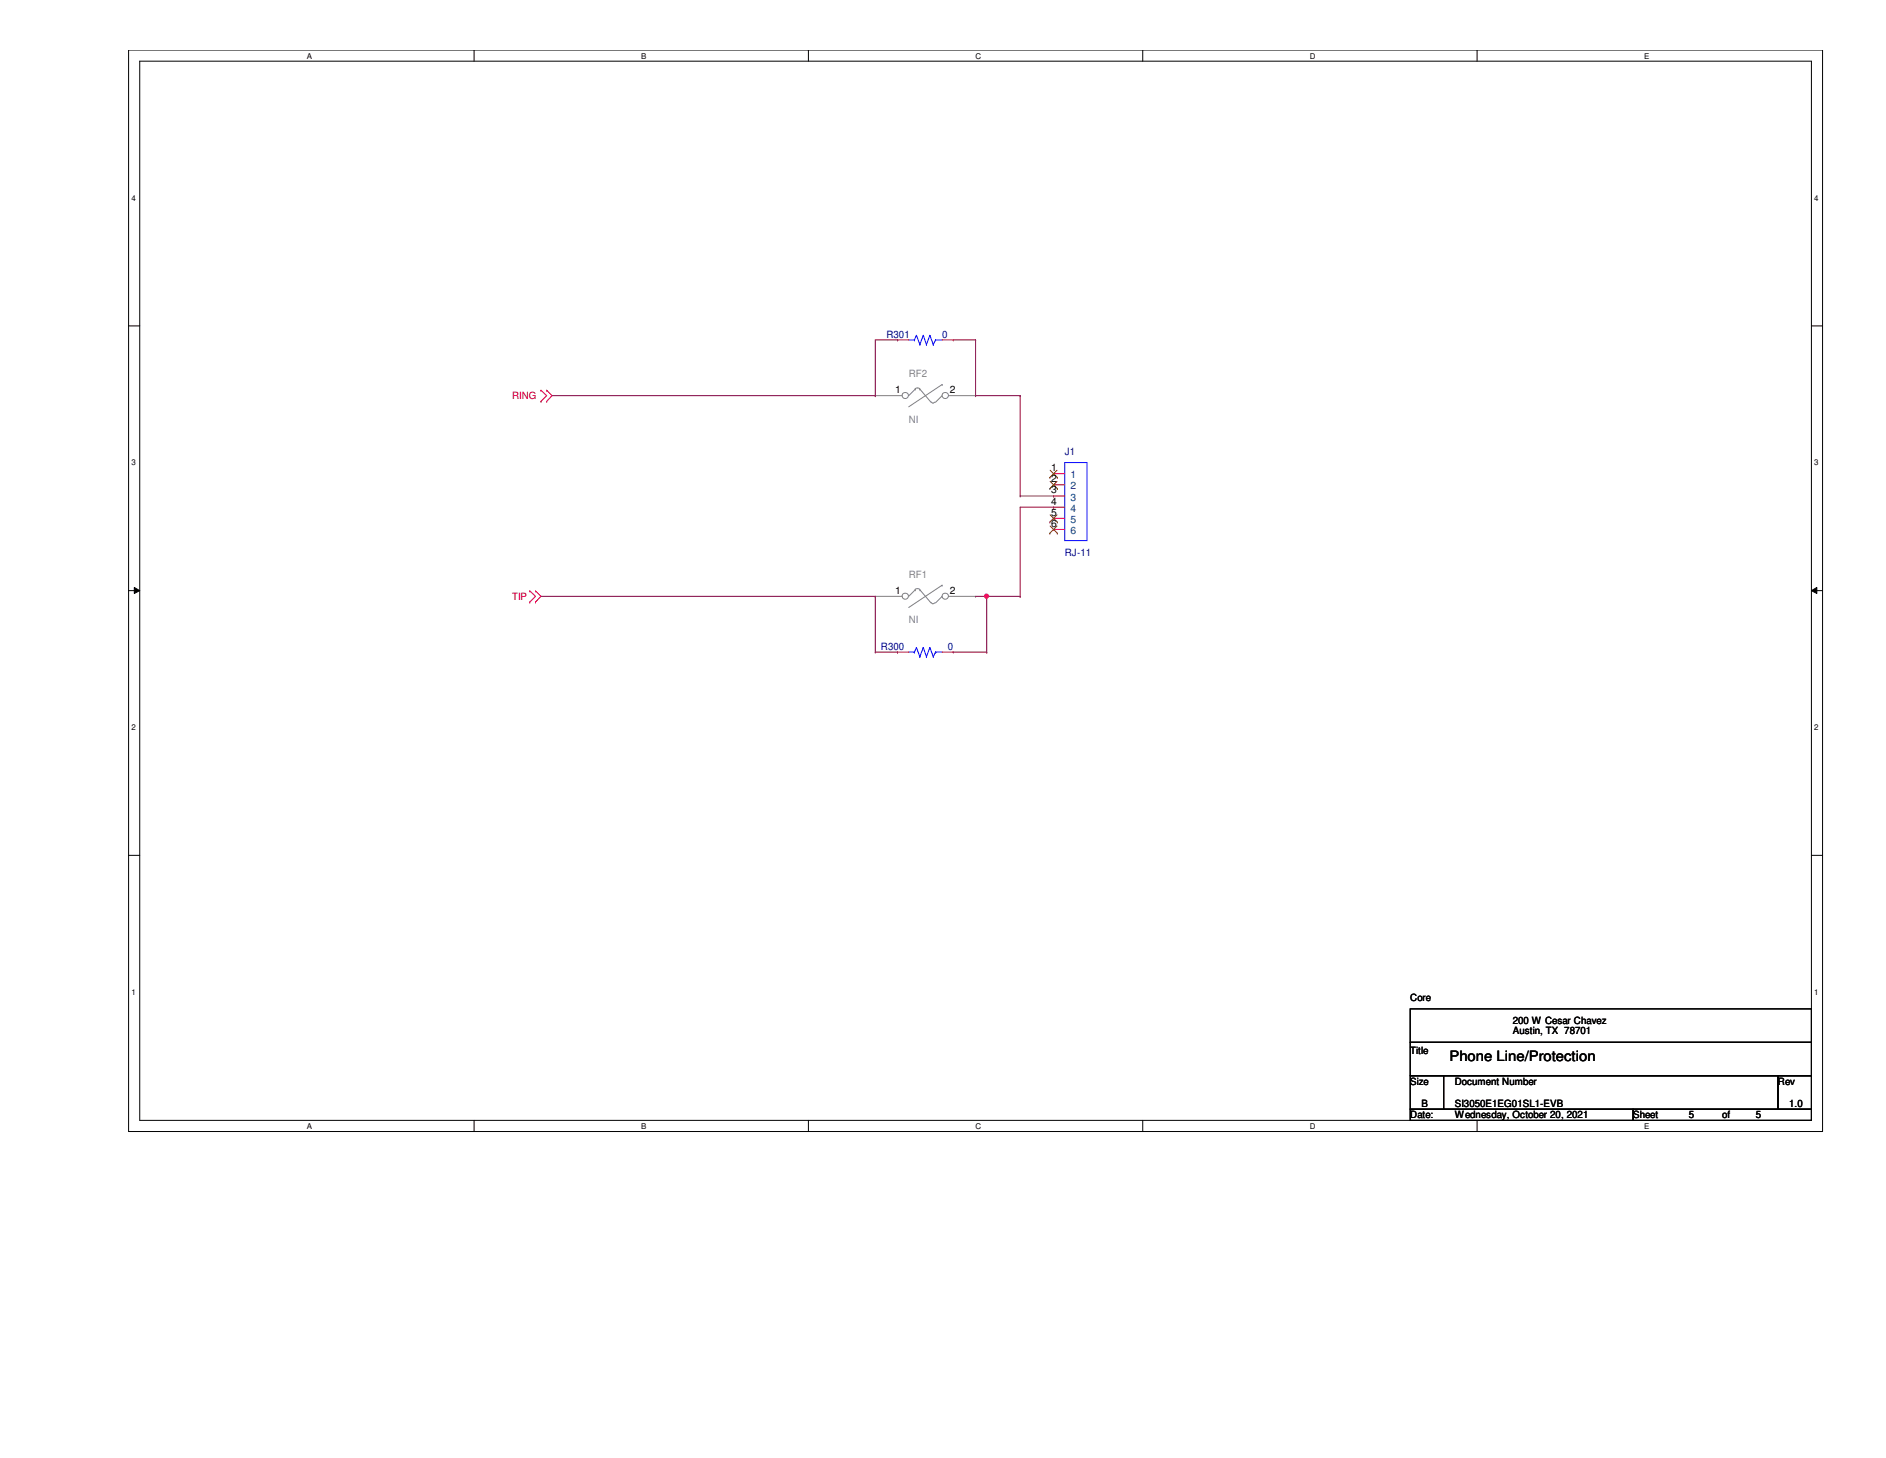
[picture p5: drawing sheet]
<svg xmlns="http://www.w3.org/2000/svg" width="279mm" height="216mm" viewBox="0 0 279 216" stroke-linecap="round" stroke-linejoin="round" font-family="sans-serif">
<path d="M19.1 7.4h250.9v160.2h-250.9zM20.7 9.1h247.7v156.8h-247.7z" fill="none" stroke="#000" stroke-width=".15"/>
<g fill="#fff">
<path d="M45.5 7.6h.7v1.3h-.7z"/>
<path d="M45.5 166.1h.7v1.3h-.7z"/>
</g>
<path d="M70.2 7.4v1.7M70.2 165.9v1.7" fill="none" stroke="#000" stroke-width=".15"/>
<g fill="#fff">
<path d="M95 7.6h.7v1.3h-.7z"/>
<path d="M95 166.1h.7v1.3h-.7z"/>
</g>
<path d="M119.8 7.4v1.7M119.8 165.9v1.7" fill="none" stroke="#000" stroke-width=".15"/>
<g fill="#fff">
<path d="M144.5 7.6h.8v1.3h-.8z"/>
<path d="M144.5 166.1h.8v1.3h-.8z"/>
</g>
<path d="M169.3 7.4v1.7M169.3 165.9v1.7" fill="none" stroke="#000" stroke-width=".15"/>
<g fill="#fff">
<path d="M194.1 7.6h.8v1.3h-.8z"/>
<path d="M194.1 166.1h.8v1.3h-.8z"/>
</g>
<path d="M218.8 7.4v1.7M218.8 165.9v1.7" fill="none" stroke="#000" stroke-width=".15"/>
<g fill="#fff">
<path d="M243.6 7.6h.7v1.3h-.7z"/>
<path d="M243.6 166.1h.7v1.3h-.7z"/>
<path d="M19.5 28.7h.6v1.3h-.6z"/>
<path d="M268.8 28.7h.6v1.3h-.6z"/>
<path d="M19.5 67.9h.6v1.3h-.6z"/>
<path d="M268.8 67.9h.6v1.3h-.6z"/>
</g>
<path d="M19.1 48.3h1.6M268.4 48.3h1.6" fill="none" stroke="#000" stroke-width=".15"/>
<g fill="#fff">
<path d="M19.5 107.1h.6v1.3h-.6z"/>
<path d="M268.8 107.1h.6v1.3h-.6z"/>
</g>
<path d="M19.1 87.5h1.6M19.9 87l.8 .5-.8 .4zM268.4 87.5l.8-.5v.9zM268.4 87.5h1.6" fill="none" stroke="#000" stroke-width=".15"/>
<path d="M19.9 87l.8 .5-.8 .4zM268.4 87.5l.8-.5v.9z" fill="#000"/>
<g fill="#fff">
<path d="M19.5 146.3h.6v1.3h-.6z"/>
<path d="M268.8 146.3h.6v1.3h-.6z"/>
</g>
<path d="M19.1 126.7h1.6M268.4 126.7h1.6M208.9 149.4h59.5v4.9h-59.5zM208.9 154.3h59.5v5h-59.5zM208.9 159.3h5v5h-5zM213.9 159.3h49.5v5h-49.5zM263.4 159.3h5v5h-5zM208.9 164.3h33v1.6h-33zM241.9 164.3h26.5v1.6h-26.5z" fill="none" stroke="#000" stroke-width=".15"/>
<path d="M80.1 59.4h.1M80.1 57.8h.1M80.1 57.8l.9 .8-.9 .8M81 57.8h.1M81 59.4h.1M81 57.8l.8 .8-.8 .8M78.5 89.2h.1M78.5 87.5h.1M78.5 87.5l.8 .8-.8 .9M79.3 87.5h.1M79.3 89.2h.1M79.3 87.5l.8 .8-.8 .9" fill="none" stroke="#f00" stroke-width=".15"/>
<path d="M135.6 57.6a.57 .57 0 0 1 .7 0M135.6 57.6h.1M135.6 57.6l-1 1M136.3 57.6h.1M136.3 57.6l1.6 2M138 59.5l.2 .2 .3-.2M139.6 58.6h.1M139.6 56.9h.1M139.6 58.6l-1 1M139.6 56.9l-5 3.3" fill="none" stroke="#808080" stroke-width=".15"/>
<circle cx="134.1" cy="58.6" r=".46" fill="#fff"/>
<g fill="none" stroke="#808080" stroke-width=".15">
<path d="M129.7 58.6h.1M129.7 58.6h3.9"/>
<circle cx="134.1" cy="58.6" r=".46"/>
</g>
<circle cx="140" cy="58.6" r=".46" fill="#fff"/>
<g fill="none" stroke="#808080" stroke-width=".15">
<path d="M140.5 58.6h4M144.5 58.6h.1M135.6 87.3a.57 .57 0 0 1 .7 0M135.6 87.3h.1M135.6 87.3l-1 1M136.3 87.3h.1M136.3 87.3l1.6 2M138 89.2l.2 .2 .3-.2M139.6 88.3h.1M139.6 86.7h.1M139.6 88.3l-1 1M139.6 86.7l-5 3.3"/>
<circle cx="140" cy="58.6" r=".46"/>
</g>
<g fill="none" stroke="#00f" stroke-width=".15">
<path d="M134.6 50.3h.9M135.5 50.3h.1M135.8 49.7h.1M135.8 49.7l-.3 .6M135.8 49.7l.5 1.3M136.3 51h.1M136.8 49.7h.1M136.8 49.7l-.5 1.3M136.8 49.7l.4 1.3M137.2 51h.1M137.8 49.7h.1M137.8 49.7l-.6 1.3"/>
<path d="M137.8 49.7l.5 1.3M138.3 51h.1M138.6 50.3h.1M138.6 50.3l-.3 .7M138.6 50.3h1"/>
</g>
<path d="M133 50.3h.1M133 50.3h1.6M139.6 50.3h1.6M141.2 50.3h.1" fill="none" stroke="#f00" stroke-width=".15"/>
<circle cx="134.1" cy="88.3" r=".46" fill="#fff"/>
<g fill="none" stroke="#808080" stroke-width=".15">
<path d="M129.7 88.3h.1M129.7 88.3h3.9"/>
<circle cx="134.1" cy="88.3" r=".46"/>
</g>
<circle cx="140" cy="88.3" r=".46" fill="#fff"/>
<g fill="none" stroke="#808080" stroke-width=".15">
<path d="M140.5 88.3h4M144.5 88.3h.1"/>
<circle cx="140" cy="88.3" r=".46"/>
</g>
<g fill="none" stroke="#00f" stroke-width=".15">
<path d="M157.7 68.5h3.3v11.6h-3.3zM134.6 96.6h.9M135.5 96.6h.1M135.8 95.9h.1M135.8 95.9l-.3 .7M135.8 95.9l.5 1.3M136.3 97.2h.1M136.8 95.9h.1M136.8 95.9l-.5 1.3M136.8 95.9l.4 1.3M137.2 97.2h.1M137.8 95.9h.1"/>
<path d="M137.8 95.9l-.6 1.3M137.8 95.9l.5 1.3M138.3 97.2h.1M138.6 96.6h.1M138.6 96.6l-.3 .6M138.6 96.6h1"/>
</g>
<g fill="none" stroke="#f00" stroke-width=".15">
<path d="M156.1 70.1h.1M156.1 71.8h.1M156.1 73.4h.1M156.1 75.1h.1M156.1 76.7h.1M156.1 78.4h.1M156.1 70.1h1.6M156.1 71.8h1.6M156.1 73.4h1.6M156.1 75.1h1.6M156.1 76.7h1.6M156.1 78.4h1.6"/>
<path d="M133 96.6h.1M133 96.6h1.6M139.6 96.6h1.6M141.2 96.6h.1"/>
</g>
<g fill="none" stroke="#804000" stroke-width=".15">
<path d="M155.5 70.7h.1M155.5 72.3h.1M155.5 77.3h.1M155.5 79h.1M155.6 69.6l1 1.1M155.6 71.3l1 1M155.6 76.2l1 1.1M155.6 77.9l1 1.1M156.6 69.6l-1.1 1.1M156.6 71.3l-1.1 1M156.6 76.2l-1.1 1.1M156.6 77.9l-1.1 1.1"/>
<path d="M156.6 70.7h.1M156.6 72.3h.1M156.6 77.3h.1M156.6 79h.1"/>
</g>
<g fill="none" stroke="#800040" stroke-width=".15">
<path d="M81.8 58.6h47.9M129.7 58.6h.1M144.5 58.6h6.6M151.1 58.6h.1M151.1 73.4h5M151.1 75.1h5M156.1 73.4h.1M156.1 75.1h.1M129.7 96.6h.1M129.7 88.3v8.3M129.7 96.6h3.3M133 96.6h.1"/>
<path d="M141.2 96.6h5M144.5 88.3h1.7M146.2 88.3h.1M146.2 96.6h.1M146.2 88.3v8.3"/>
</g>
<circle cx="146.2" cy="88.3" r=".32" fill="#f0f"/>
<circle cx="146.2" cy="88.3" r=".32" fill="none" stroke="#f0f" stroke-width=".15"/>
<g fill="none" stroke="#800040" stroke-width=".15">
<path d="M129.7 58.6h.1M133 50.3h.1M133 50.3h-3.3v8.3M141.2 50.3h3.3M144.5 50.3h.1M144.5 58.6h.1M144.5 50.3v8.3M151.1 58.6v14.8M151.1 73.4h.1M151.1 75.1v13.2M80.1 88.3h49.6M129.7 88.3h.1"/>
<path d="M146.2 88.3h4.9M151.1 88.3h.1"/>
</g>
<circle cx="146.2" cy="88.3" r=".32" fill="#f0f"/>
<circle cx="146.2" cy="88.3" r=".32" fill="none" stroke="#f0f" stroke-width=".15"/>
<text font-size="2.1" x="214.7" y="157.1">Phone Line/Protection</text>
<g font-size="1.5" fill="#000080">
<text x="131.3" y="50">R301</text>
<text x="139.6" y="50">0</text>
<text x="157.7" y="67.4">J1</text>
<text x="157.7" y="82.4">RJ-11</text>
<text x="130.5" y="96.3">R300</text>
<text x="140.4" y="96.3">0</text>
</g>
<g font-size="1.5" fill="#f00">
<text x="75.9" y="59.1">RING</text>
<text x="75.9" y="88.9">TIP</text>
</g>
<g font-size="1.5">
<text x="132.6" y="58.2">1</text>
<text x="140.7" y="58.2">2</text>
<text x="155.7" y="69.8">1</text>
<text x="155.7" y="71.4">2</text>
<text x="155.7" y="73.1">3</text>
<text x="155.7" y="74.7">4</text>
<text x="155.7" y="76.4">5</text>
<text x="155.7" y="78">6</text>
<text x="132.6" y="87.9">1</text>
<text x="140.7" y="87.9">2</text>
<text x="208.9" y="148.3">Core</text>
<text x="224.1" y="151.6">200 W Cesar Chavez</text>
<text x="224.1" y="153.1">Austin, TX 78701</text>
<text x="208.9" y="156">Title</text>
<text x="208.9" y="160.7">Size</text>
<text x="215.5" y="160.7">Document Number</text>
<text x="263.4" y="160.7">Rev</text>
<text x="208.9" y="165.6">Date:</text>
<text x="210.6" y="164">B</text>
<text x="215.5" y="165.6">Wednesday, October 20, 2021</text>
<text x="215.5" y="164">SI3050E1EG01SL1-EVB</text>
<text x="241.9" y="165.6">Sheet</text>
<text x="250.2" y="165.6">5</text>
<text x="255.1" y="165.6">of</text>
<text x="260.1" y="165.6">5</text>
<text x="265" y="164">1.0</text>
</g>
<g font-size="1.5" fill="#808080">
<text x="134.6" y="55.8">RF2</text>
<text x="134.6" y="62.6">NI</text>
<text x="134.6" y="85.6">RF1</text>
<text x="134.6" y="92.3">NI</text>
</g>
<g font-size="1.5" fill="#004080">
<text x="158.6" y="70.8">1</text>
<text x="158.6" y="72.5">2</text>
<text x="158.6" y="74.1">3</text>
<text x="158.6" y="75.8">4</text>
<text x="158.6" y="77.4">5</text>
<text x="158.6" y="79.1">6</text>
</g>
<g font-size="1.2">
<text x="45.5" y="8.7">A</text>
<text x="95" y="8.7">B</text>
<text x="144.5" y="8.7">C</text>
<text x="194.1" y="8.7">D</text>
<text x="243.6" y="8.7">E</text>
<text x="19.5" y="29.7">4</text>
<text x="268.8" y="29.7">4</text>
<text x="19.5" y="68.9">3</text>
<text x="268.8" y="68.9">3</text>
<text x="19.5" y="108.1">2</text>
<text x="268.8" y="108.1">2</text>
<text x="19.5" y="147.3">1</text>
<text x="268.8" y="147.3">1</text>
<text x="45.5" y="167.2">A</text>
<text x="95" y="167.2">B</text>
<text x="144.5" y="167.2">C</text>
<text x="194.1" y="167.2">D</text>
<text x="243.6" y="167.2">E</text>
</g>
</svg>
